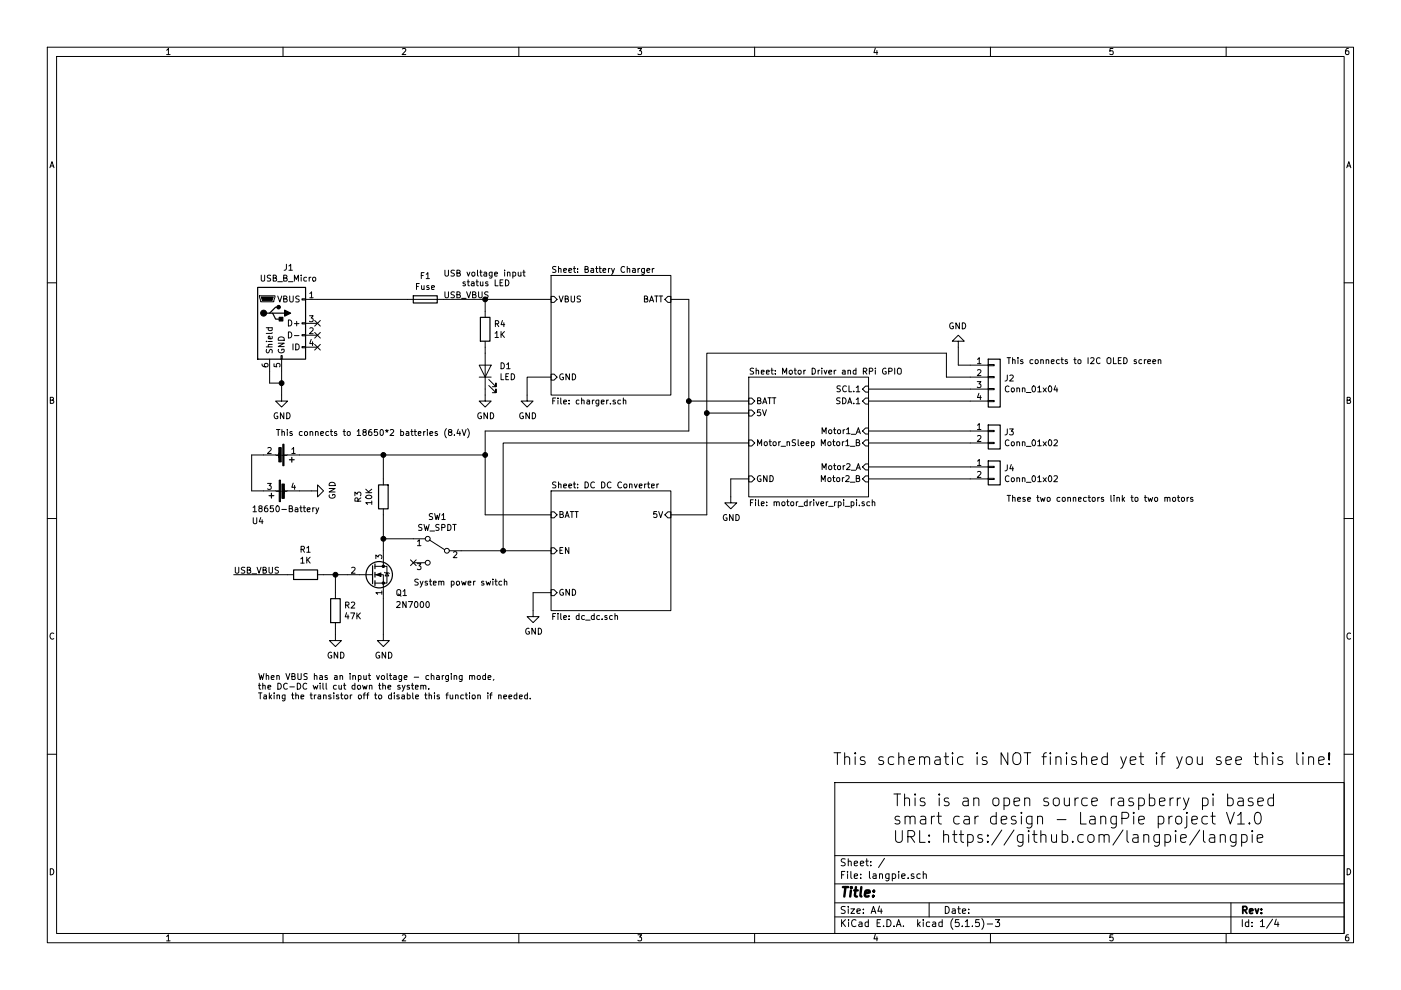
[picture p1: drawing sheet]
EESchema Schematic File Version 4
EELAYER 30 0
EELAYER END
$Descr A4 11693 8268
encoding utf-8
Sheet 1 4
Title ""
Date ""
Rev ""
Comp ""
Comment1 ""
Comment2 ""
Comment3 ""
Comment4 ""
$EndDescr
$Sheet
S 6250 3150 1000 1000
U 5E914BA5
F0 "Motor Driver and RPi GPIO" 50
F1 "motor_driver_rpi_pi.sch" 50
F2 "Motor1_A" I R 7250 3600 50 
F3 "Motor1_B" I R 7250 3700 50 
F4 "Motor2_A" I R 7250 3900 50 
F5 "Motor2_B" I R 7250 4000 50 
F6 "BATT" I L 6250 3350 50 
F7 "5V" I L 6250 3450 50 
F8 "SDA.1" I R 7250 3350 50 
F9 "SCL.1" I R 7250 3250 50 
F10 "GND" I L 6250 4000 50 
F11 "Motor_nSleep" I L 6250 3700 50 
$EndSheet
$Comp
L Transistor_FET:2N7000 Q?
U 1 1
P 3100 4800
AR Path="/5E90B2B2/5EAD01BB" Ref="Q?"  Part="1" 
AR Path="/5EAD01BB" Ref="Q1"  Part="1" 
F 0 "Q1" H 3300 4650 50  0000 L CNN
F 1 "2N7000" H 3300 4550 50  0000 L CNN
F 2 "Package_TO_SOT_SMD:SOT-23" H 3300 4725 50  0001 L CIN
F 3 "https://www.fairchildsemi.com/datasheets/2N/2N7000.pdf" H 3100 4800 50  0001 L CNN
	1    3100 4800
	1    0    0    -1  
$EndComp
$Comp
L power:GND #PWR?
U 1 1
P 3200 5300
AR Path="/5E90B2B2/5EAD01C1" Ref="#PWR?"  Part="1" 
AR Path="/5EAD01C1" Ref="#PWR0101"  Part="1" 
F 0 "#PWR0101" H 3200 5050 50  0001 C CNN
F 1 "GND" H 3205 5127 50  0000 C CNN
F 2 "" H 3200 5300 50  0001 C CNN
F 3 "" H 3200 5300 50  0001 C CNN
	1    3200 5300
	1    0    0    -1  
$EndComp
Wire Wire Line
	3200 5000 3200 5300
Wire Wire Line
	3200 4500 3200 4600
$Comp
L Device:R R?
U 1 1
P 2550 4800
AR Path="/5E90B2B2/5EAD01C9" Ref="R?"  Part="1" 
AR Path="/5EAD01C9" Ref="R1"  Part="1" 
F 0 "R1" V 2757 4800 50  0000 C CNN
F 1 "1K" V 2666 4800 50  0000 C CNN
F 2 "Resistor_SMD:R_0805_2012Metric" V 2480 4800 50  0001 C CNN
F 3 "~" H 2550 4800 50  0001 C CNN
	1    2550 4800
	0    -1   -1   0   
$EndComp
$Comp
L Device:R R?
U 1 1
P 2800 5100
AR Path="/5E90B2B2/5EAD01CF" Ref="R?"  Part="1" 
AR Path="/5EAD01CF" Ref="R2"  Part="1" 
F 0 "R2" H 2870 5146 50  0000 L CNN
F 1 "47K" H 2870 5055 50  0000 L CNN
F 2 "Resistor_SMD:R_0805_2012Metric" V 2730 5100 50  0001 C CNN
F 3 "~" H 2800 5100 50  0001 C CNN
	1    2800 5100
	1    0    0    -1  
$EndComp
$Comp
L power:GND #PWR?
U 1 1
P 2800 5300
AR Path="/5E90B2B2/5EAD01D5" Ref="#PWR?"  Part="1" 
AR Path="/5EAD01D5" Ref="#PWR0102"  Part="1" 
F 0 "#PWR0102" H 2800 5050 50  0001 C CNN
F 1 "GND" H 2805 5127 50  0000 C CNN
F 2 "" H 2800 5300 50  0001 C CNN
F 3 "" H 2800 5300 50  0001 C CNN
	1    2800 5300
	1    0    0    -1  
$EndComp
Wire Wire Line
	2700 4800 2800 4800
Wire Wire Line
	2800 4950 2800 4800
Connection ~ 2800 4800
Wire Wire Line
	2800 4800 2900 4800
Wire Wire Line
	2800 5250 2800 5300
Wire Wire Line
	2400 4800 1950 4800
Text Notes 2150 5850 0    50   ~ 0
When VBUS has an input voltage - charging mode, \nthe DC-DC will cut down the system. \nTaking the transistor off to disable this function if needed.\n
$Sheet
S 4600 4100 1000 1000
U 5E90B2B2
F0 "DC DC Converter" 50
F1 "dc_dc.sch" 50
F2 "BATT" I L 4600 4300 50 
F3 "EN" I L 4600 4600 50 
F4 "5V" I R 5600 4300 50 
F5 "GND" I L 4600 4950 50 
$EndSheet
NoConn ~ 2650 2700
NoConn ~ 2650 2800
NoConn ~ 2650 2900
Wire Wire Line
	2650 2500 3400 2500
Wire Wire Line
	2350 3200 2350 3300
Wire Wire Line
	2350 3200 2350 3100
Connection ~ 2350 3200
Wire Wire Line
	2250 3200 2350 3200
Wire Wire Line
	2250 3100 2250 3200
$Comp
L power:GND #PWR?
U 1 1
P 2350 3300
AR Path="/5E915994/5EAD66CF" Ref="#PWR?"  Part="1" 
AR Path="/5EAD66CF" Ref="#PWR0103"  Part="1" 
F 0 "#PWR0103" H 2350 3050 50  0001 C CNN
F 1 "GND" H 2355 3127 50  0000 C CNN
F 2 "" H 2350 3300 50  0001 C CNN
F 3 "" H 2350 3300 50  0001 C CNN
	1    2350 3300
	1    0    0    -1  
$EndComp
$Comp
L Connector:USB_B_Micro J?
U 1 1
P 2350 2700
AR Path="/5E915994/5EAD66D6" Ref="J?"  Part="1" 
AR Path="/5EAD66D6" Ref="J1"  Part="1" 
F 0 "J1" H 2407 3167 50  0000 C CNN
F 1 "USB_B_Micro" H 2407 3076 50  0000 C CNN
F 2 "Connector_USB:USB_Micro-B_GCT_USB3076-30-A" H 2500 2650 50  0001 C CNN
F 3 "~" H 2500 2650 50  0001 C CNN
F 4 "https://item.szlcsc.com/10961.html" H 2350 2700 50  0001 C CNN "Seller"
	1    2350 2700
	1    0    0    -1  
$EndComp
$Comp
L Connector_Generic:Conn_01x02 J?
U 1 1
P 8300 3600
AR Path="/5E914BA5/5EAE307F" Ref="J?"  Part="1" 
AR Path="/5EAE307F" Ref="J3"  Part="1" 
F 0 "J3" H 8380 3592 50  0000 L CNN
F 1 "Conn_01x02" H 8380 3501 50  0000 L CNN
F 2 "Connector_Wire:SolderWirePad_1x02_P5.08mm_Drill1.5mm" H 8300 3600 50  0001 C CNN
F 3 "~" H 8300 3600 50  0001 C CNN
	1    8300 3600
	1    0    0    -1  
$EndComp
$Comp
L Connector_Generic:Conn_01x02 J?
U 1 1
P 8300 3900
AR Path="/5E914BA5/5EAE3085" Ref="J?"  Part="1" 
AR Path="/5EAE3085" Ref="J4"  Part="1" 
F 0 "J4" H 8380 3892 50  0000 L CNN
F 1 "Conn_01x02" H 8380 3801 50  0000 L CNN
F 2 "Connector_Wire:SolderWirePad_1x02_P5.08mm_Drill1.5mm" H 8300 3900 50  0001 C CNN
F 3 "~" H 8300 3900 50  0001 C CNN
	1    8300 3900
	1    0    0    -1  
$EndComp
$Comp
L Device:Fuse F1
U 1 1
P 3550 2500
F 0 "F1" V 3353 2500 50  0000 C CNN
F 1 "Fuse" V 3444 2500 50  0000 C CNN
F 2 "Fuse:Fuse_1206_3216Metric" V 3480 2500 50  0001 C CNN
F 3 "~" H 3550 2500 50  0001 C CNN
F 4 "https://item.szlcsc.com/146654.html" V 3550 2500 50  0001 C CNN "Seller"
	1    3550 2500
	0    1    1    0   
$EndComp
$Comp
L Switch:SW_SPDT SW1
U 1 1
P 3650 4600
F 0 "SW1" H 3650 4885 50  0000 C CNN
F 1 "SW_SPDT" H 3650 4794 50  0000 C CNN
F 2 "Button_Switch_THT:SW_CuK_OS102011MA1QN1_SPDT_Angled" H 3650 4600 50  0001 C CNN
F 3 "~" H 3650 4600 50  0001 C CNN
	1    3650 4600
	-1   0    0    -1  
$EndComp
$Comp
L Connector_Generic:Conn_01x04 J2
U 1 1
P 8300 3150
F 0 "J2" H 8380 3142 50  0000 L CNN
F 1 "Conn_01x04" H 8380 3051 50  0000 L CNN
F 2 "Connector_PinHeader_2.54mm:PinHeader_1x04_P2.54mm_Vertical" H 8300 3150 50  0001 C CNN
F 3 "~" H 8300 3150 50  0001 C CNN
	1    8300 3150
	1    0    0    -1  
$EndComp
Wire Wire Line
	7250 3600 8100 3600
Wire Wire Line
	7250 3700 8100 3700
Wire Wire Line
	7250 3900 8100 3900
Wire Wire Line
	7250 4000 8100 4000
Wire Wire Line
	6250 4000 6100 4000
Wire Wire Line
	6100 4000 6100 4150
Wire Wire Line
	4600 4950 4450 4950
Wire Wire Line
	4450 4950 4450 5100
Wire Wire Line
	4600 3150 4400 3150
Wire Wire Line
	4400 3150 4400 3300
$Comp
L power:GND #PWR?
U 1 1
P 4400 3300
AR Path="/5E90B2B2/5EBB67C9" Ref="#PWR?"  Part="1" 
AR Path="/5EBB67C9" Ref="#PWR0104"  Part="1" 
F 0 "#PWR0104" H 4400 3050 50  0001 C CNN
F 1 "GND" H 4405 3127 50  0000 C CNN
F 2 "" H 4400 3300 50  0001 C CNN
F 3 "" H 4400 3300 50  0001 C CNN
	1    4400 3300
	1    0    0    -1  
$EndComp
$Comp
L power:GND #PWR?
U 1 1
P 6100 4150
AR Path="/5E90B2B2/5EBB6C22" Ref="#PWR?"  Part="1" 
AR Path="/5EBB6C22" Ref="#PWR0105"  Part="1" 
F 0 "#PWR0105" H 6100 3900 50  0001 C CNN
F 1 "GND" H 6105 3977 50  0000 C CNN
F 2 "" H 6100 4150 50  0001 C CNN
F 3 "" H 6100 4150 50  0001 C CNN
	1    6100 4150
	1    0    0    -1  
$EndComp
$Comp
L power:GND #PWR?
U 1 1
P 4450 5100
AR Path="/5E90B2B2/5EBB71C8" Ref="#PWR?"  Part="1" 
AR Path="/5EBB71C8" Ref="#PWR0106"  Part="1" 
F 0 "#PWR0106" H 4450 4850 50  0001 C CNN
F 1 "GND" H 4455 4927 50  0000 C CNN
F 2 "" H 4450 5100 50  0001 C CNN
F 3 "" H 4450 5100 50  0001 C CNN
	1    4450 5100
	1    0    0    -1  
$EndComp
Wire Wire Line
	5900 4300 5900 3450
Wire Wire Line
	5900 3450 6250 3450
Wire Wire Line
	5600 4300 5900 4300
Wire Wire Line
	6250 3350 5750 3350
Wire Wire Line
	5750 3350 5750 2500
Wire Wire Line
	5750 2500 5600 2500
Wire Wire Line
	3700 2500 4050 2500
$Comp
L power:GND #PWR?
U 1 1
P 2600 4100
AR Path="/5E90B2B2/5EBC675D" Ref="#PWR?"  Part="1" 
AR Path="/5EBC675D" Ref="#PWR0107"  Part="1" 
F 0 "#PWR0107" H 2600 3850 50  0001 C CNN
F 1 "GND" H 2605 3927 50  0000 C CNN
F 2 "" H 2600 4100 50  0001 C CNN
F 3 "" H 2600 4100 50  0001 C CNN
	1    2600 4100
	0    -1   -1   0   
$EndComp
Connection ~ 5750 3350
$Comp
L Device:R R?
U 1 1
P 4050 2750
AR Path="/5E90B2B2/5EBDCC0E" Ref="R?"  Part="1" 
AR Path="/5EBDCC0E" Ref="R4"  Part="1" 
F 0 "R4" H 4120 2796 50  0000 L CNN
F 1 "1K" H 4120 2705 50  0000 L CNN
F 2 "Resistor_SMD:R_0805_2012Metric" V 3980 2750 50  0001 C CNN
F 3 "~" H 4050 2750 50  0001 C CNN
	1    4050 2750
	1    0    0    -1  
$EndComp
$Comp
L Device:LED D?
U 1 1
P 4050 3100
AR Path="/5E90B2B2/5EBDCC14" Ref="D?"  Part="1" 
AR Path="/5EBDCC14" Ref="D1"  Part="1" 
F 0 "D1" V 4089 2983 50  0000 R CNN
F 1 "LED" V 3998 2983 50  0000 R CNN
F 2 "LED_SMD:LED_0805_2012Metric" H 4050 3100 50  0001 C CNN
F 3 "~" H 4050 3100 50  0001 C CNN
	1    4050 3100
	0    -1   -1   0   
$EndComp
Text Notes 3700 2400 0    50   ~ 0
USB voltage input \n    status LED
$Comp
L power:GND #PWR?
U 1 1
P 4050 3300
AR Path="/5E90B2B2/5EBDEE5A" Ref="#PWR?"  Part="1" 
AR Path="/5EBDEE5A" Ref="#PWR0108"  Part="1" 
F 0 "#PWR0108" H 4050 3050 50  0001 C CNN
F 1 "GND" H 4055 3127 50  0000 C CNN
F 2 "" H 4050 3300 50  0001 C CNN
F 3 "" H 4050 3300 50  0001 C CNN
	1    4050 3300
	1    0    0    -1  
$EndComp
Wire Wire Line
	4050 2600 4050 2500
Connection ~ 4050 2500
Wire Wire Line
	4050 2500 4600 2500
Wire Wire Line
	4050 2950 4050 2900
Wire Wire Line
	4050 3250 4050 3300
Wire Wire Line
	4600 4300 4050 4300
Wire Wire Line
	4050 4300 4050 3800
Wire Wire Line
	5750 3600 5750 3350
Wire Wire Line
	4050 3600 4050 3800
Wire Wire Line
	4050 3600 5750 3600
Connection ~ 4050 3800
Wire Wire Line
	6250 3700 4200 3700
Wire Wire Line
	4200 3700 4200 4600
Wire Wire Line
	4200 4600 4600 4600
$Comp
L Device:R R?
U 1 1
P 3200 4150
AR Path="/5E90B2B2/5EBEA222" Ref="R?"  Part="1" 
AR Path="/5EBEA222" Ref="R3"  Part="1" 
F 0 "R3" V 3407 4150 50  0000 C CNN
F 1 "10K" V 3316 4150 50  0000 C CNN
F 2 "Resistor_SMD:R_0805_2012Metric" V 3130 4150 50  0001 C CNN
F 3 "~" H 3200 4150 50  0001 C CNN
	1    3200 4150
	-1   0    0    1   
$EndComp
Wire Wire Line
	3200 4000 3200 3800
Connection ~ 3200 3800
Wire Wire Line
	3200 3800 4050 3800
Wire Wire Line
	3450 4500 3200 4500
Wire Wire Line
	3200 4500 3200 4300
Wire Wire Line
	3850 4600 4200 4600
Connection ~ 4200 4600
Connection ~ 3200 4500
Text Label 1950 4800 0    50   ~ 0
USB_VBUS
Text Label 3700 2500 0    50   ~ 0
USB_VBUS
Wire Wire Line
	7250 3250 8100 3250
Wire Wire Line
	7250 3350 8100 3350
Text Notes 8400 3050 0    50   ~ 0
This connects to I2C OLED screen\n
Text Notes 2300 3650 0    50   ~ 0
This connects to 18650*2 batteries (8.4V)
$Comp
L power:GND #PWR?
U 1 1
P 8000 2900
AR Path="/5E90B2B2/5EC0F274" Ref="#PWR?"  Part="1" 
AR Path="/5EC0F274" Ref="#PWR0109"  Part="1" 
F 0 "#PWR0109" H 8000 2650 50  0001 C CNN
F 1 "GND" H 8005 2727 50  0000 C CNN
F 2 "" H 8000 2900 50  0001 C CNN
F 3 "" H 8000 2900 50  0001 C CNN
	1    8000 2900
	-1   0    0    1   
$EndComp
Wire Wire Line
	8100 3050 8000 3050
Wire Wire Line
	8000 3050 8000 2900
Wire Wire Line
	5900 3450 5900 2950
Wire Wire Line
	5900 2950 7900 2950
Wire Wire Line
	7900 2950 7900 3150
Wire Wire Line
	7900 3150 8100 3150
Connection ~ 5900 3450
Text Notes 8400 4200 0    50   ~ 0
These two connectors link to two motors\n
NoConn ~ 3450 4700
Text Notes 3450 4900 0    50   ~ 0
System power switch
Text Notes 7450 7050 0    98   ~ 0
This is an open source raspberry pi based \nsmart car design - LangPie project V1.0\nURL: https://github.com/langpie/langpie
Text Notes 6950 6400 0    98   ~ 0
This schematic is NOT finished yet if you see this line!\n
$Sheet
S 4600 2300 1000 1000
U 5E915994
F0 "Battery Charger" 50
F1 "charger.sch" 50
F2 "VBUS" I L 4600 2500 50 
F3 "BATT" I R 5600 2500 50 
F4 "GND" I L 4600 3150 50 
$EndSheet
$Comp
L langpie:18650-Battery U4
U 1 1
P 2900 3650
F 0 "U4" V 3600 2850 50  0000 L CNN
F 1 "18650-Battery" V 3500 2850 50  0000 L CNN
F 2 "langpie:li-battery-case" H 2900 3600 98  0001 C CNN
F 3 "https://item.taobao.com/item.htm?spm=a230r.1.14.28.2b96113cbFAeSg&id=611774097578&ns=1&abbucket=2#detail" H 2900 3600 98  0001 C CNN
	1    2900 3650
	0    1    1    0   
$EndComp
Wire Wire Line
	2500 3800 3200 3800
Wire Wire Line
	2200 3800 2100 3800
Wire Wire Line
	2100 3800 2100 4100
Wire Wire Line
	2100 4100 2200 4100
Wire Wire Line
	2500 4100 2600 4100
$EndSCHEMATC
